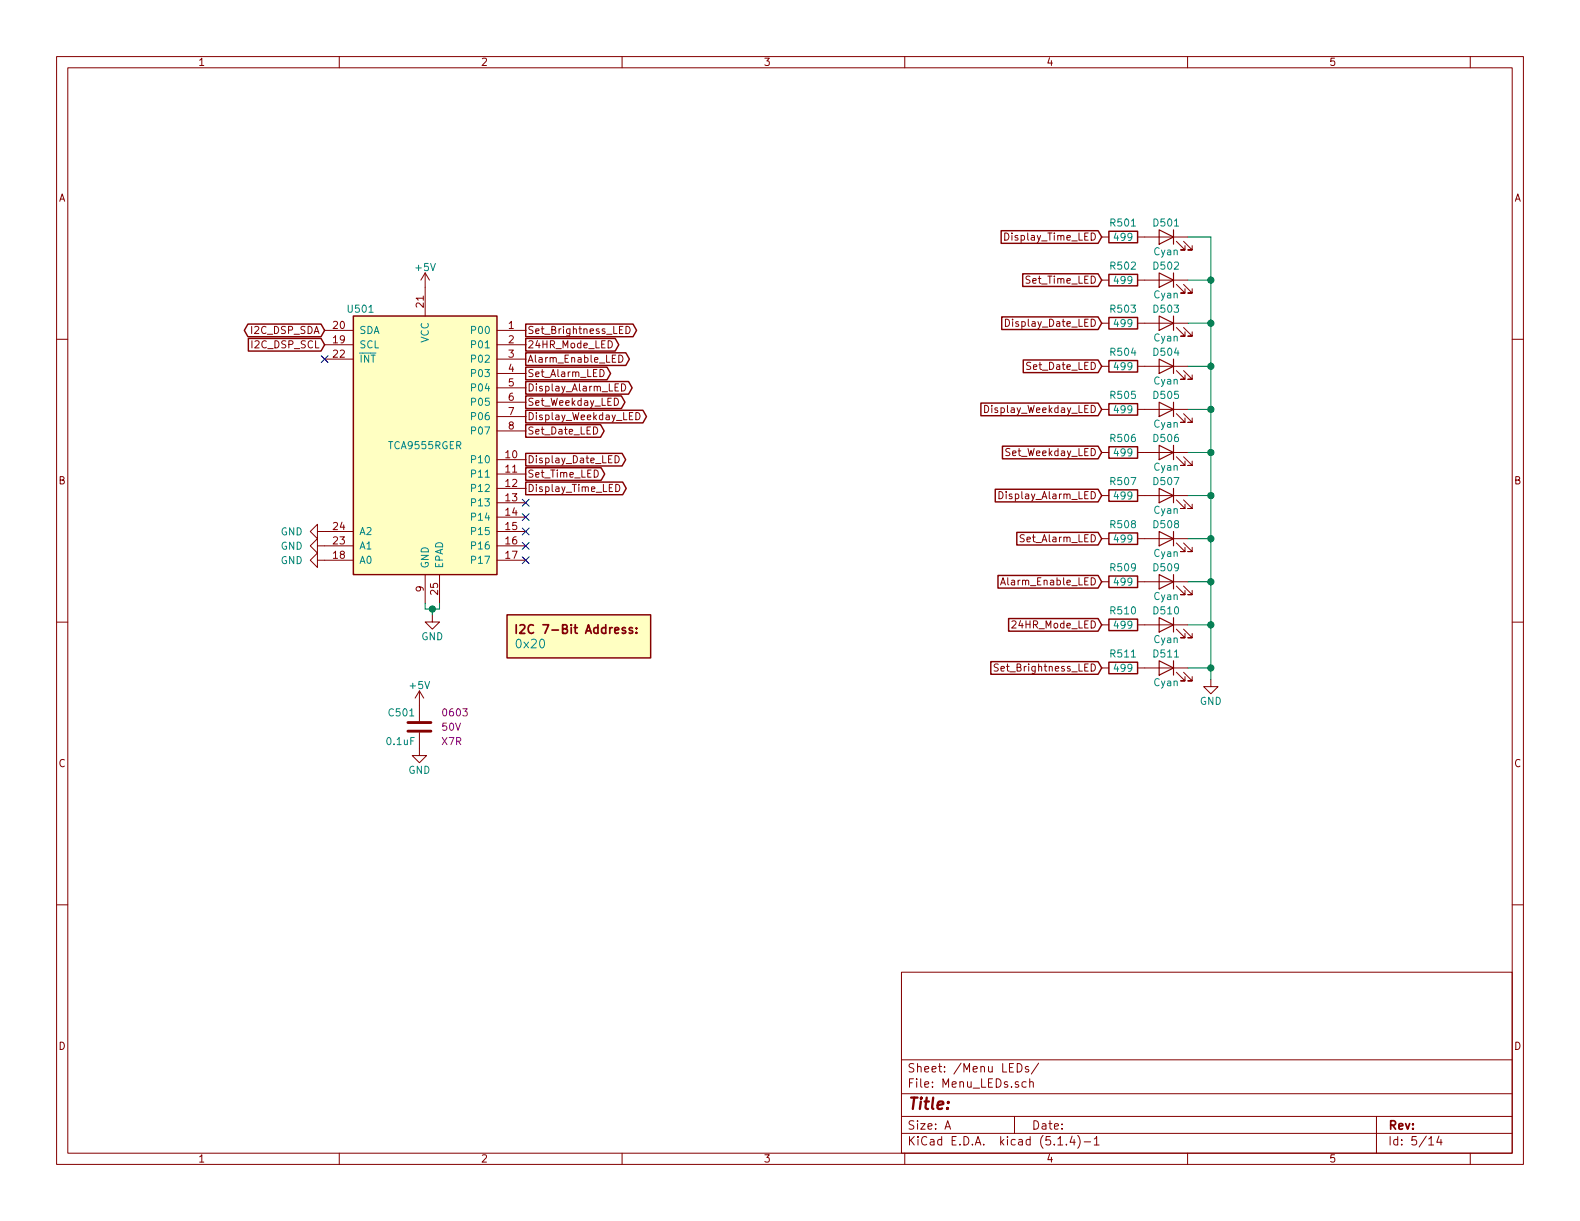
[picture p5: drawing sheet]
EESchema Schematic File Version 4
LIBS:IV-6_Display_Board-cache
EELAYER 30 0
EELAYER END
$Descr A 11000 8500
encoding utf-8
Sheet 5 14
Title ""
Date ""
Rev ""
Comp ""
Comment1 ""
Comment2 ""
Comment3 ""
Comment4 ""
$EndDescr
$Comp
L Interface_Expansion:TCA9555RGER U501
U 1 1
P 2960 3100
F 0 "U501" H 2510 4050 50  0000 C CNN
F 1 "TCA9555RGER" H 2960 3100 50  0000 C CNN
F 2 "Package_DFN_QFN:QFN-24-1EP_4x4mm_P0.5mm_EP2.6x2.6mm" H 4160 2100 50  0001 C CNN
F 3 "http://www.ti.com/lit/ds/symlink/tca9555.pdf" H 2460 4000 50  0001 C CNN
F 4 "296-44537-1-ND" H 2960 3100 50  0001 C CNN "Digi-Key PN"
	1    2960 3100
	1    0    0    -1  
$EndComp
$Comp
L power:+5V #PWR0506
U 1 1
P 2960 2000
F 0 "#PWR0506" H 2960 1850 50  0001 C CNN
F 1 "+5V" H 2960 2140 50  0000 C CNN
F 2 "" H 2960 2000 50  0001 C CNN
F 3 "" H 2960 2000 50  0001 C CNN
	1    2960 2000
	1    0    0    -1  
$EndComp
$Comp
L power:GND #PWR0507
U 1 1
P 3010 4280
F 0 "#PWR0507" H 3010 4030 50  0001 C CNN
F 1 "GND" H 3010 4130 50  0000 C CNN
F 2 "" H 3010 4280 50  0001 C CNN
F 3 "" H 3010 4280 50  0001 C CNN
	1    3010 4280
	1    0    0    -1  
$EndComp
Wire Wire Line
	3010 4280 3010 4240
Wire Wire Line
	3010 4240 2960 4240
Wire Wire Line
	2960 4240 2960 4200
Wire Wire Line
	3010 4240 3060 4240
Wire Wire Line
	3060 4240 3060 4200
Connection ~ 3010 4240
NoConn ~ 2260 2500
Text GLabel 2260 2300 0    50   BiDi ~ 0
I2C_DSP_SDA
Text GLabel 2260 2400 0    50   Input ~ 0
I2C_DSP_SCL
Text GLabel 3660 2400 2    50   Output ~ 0
24HR_Mode_LED
Text GLabel 3660 3400 2    50   Output ~ 0
Display_Time_LED
Text GLabel 3660 3200 2    50   Output ~ 0
Display_Date_LED
Text GLabel 3660 2700 2    50   Output ~ 0
Display_Alarm_LED
Text GLabel 3660 3300 2    50   Output ~ 0
Set_Time_LED
Text GLabel 3660 3000 2    50   Output ~ 0
Set_Date_LED
Text GLabel 3660 2600 2    50   Output ~ 0
Set_Alarm_LED
Text GLabel 3660 2900 2    50   Output ~ 0
Display_Weekday_LED
Text GLabel 3660 2800 2    50   Output ~ 0
Set_Weekday_LED
$Comp
L Custom_Library:I2C_Address DOC501
U 1 1
P 4030 4480
F 0 "DOC501" H 4030 4730 60  0001 C CNN
F 1 "0x20" H 3580 4480 60  0000 L CNN
F 2 "" H 4030 4830 60  0001 C CNN
F 3 "" H 4030 4830 60  0001 C CNN
	1    4030 4480
	1    0    0    -1  
$EndComp
Text GLabel 3660 2500 2    50   Output ~ 0
Alarm_Enable_LED
$Comp
L Custom_Library:C_Custom C?
U 1 1
P 2920 5060
AR Path="/5C1D5CD8/5E25E93E" Ref="C?"  Part="1" 
AR Path="/5C1D5CCA/5E25E93E" Ref="C?"  Part="1" 
AR Path="/5C26E09A/5E25E93E" Ref="C?"  Part="1" 
AR Path="/5D739492/5E25E93E" Ref="C?"  Part="1" 
AR Path="/5E28CFDF/5E25E93E" Ref="C?"  Part="1" 
AR Path="/5E36CE18/5E25E93E" Ref="C?"  Part="1" 
AR Path="/5E3C80C8/5E25E93E" Ref="C?"  Part="1" 
AR Path="/5E3C97B4/5E25E93E" Ref="C?"  Part="1" 
AR Path="/5E0A7959/5E25E93E" Ref="C501"  Part="1" 
F 0 "C501" H 2945 5160 50  0000 L CNN
F 1 "0.1uF" H 2945 4960 50  0000 L CNN
F 2 "Capacitors_SMD:C_0603" H 2958 4910 50  0001 C CNN
F 3 "" H 2945 5160 50  0001 C CNN
F 4 "311-1344-1-ND" H 3345 5560 60  0001 C CNN "Digi-Key PN"
F 5 "0603" H 2770 5160 50  0000 R CNN "display_footprint"
F 6 "50V" H 2770 5060 50  0000 R CNN "Voltage"
F 7 "X7R" H 2770 4960 50  0000 R CNN "Dielectric"
	1    2920 5060
	-1   0    0    -1  
$EndComp
$Comp
L power:GND #PWR?
U 1 1
P 2920 5210
AR Path="/5E28CFDF/5E25E944" Ref="#PWR?"  Part="1" 
AR Path="/5E36CE18/5E25E944" Ref="#PWR?"  Part="1" 
AR Path="/5E3C80C8/5E25E944" Ref="#PWR?"  Part="1" 
AR Path="/5E3C97B4/5E25E944" Ref="#PWR?"  Part="1" 
AR Path="/5E0A7959/5E25E944" Ref="#PWR0505"  Part="1" 
F 0 "#PWR0505" H 2920 4960 50  0001 C CNN
F 1 "GND" H 2920 5060 50  0000 C CNN
F 2 "" H 2920 5210 50  0001 C CNN
F 3 "" H 2920 5210 50  0001 C CNN
	1    2920 5210
	1    0    0    -1  
$EndComp
$Comp
L power:+5V #PWR0504
U 1 1
P 2920 4910
F 0 "#PWR0504" H 2920 4760 50  0001 C CNN
F 1 "+5V" H 2920 5050 50  0000 C CNN
F 2 "" H 2920 4910 50  0001 C CNN
F 3 "" H 2920 4910 50  0001 C CNN
	1    2920 4910
	1    0    0    -1  
$EndComp
$Comp
L power:GND #PWR0503
U 1 1
P 2260 3900
F 0 "#PWR0503" H 2260 3650 50  0001 C CNN
F 1 "GND" V 2260 3750 50  0000 R CNN
F 2 "" H 2260 3900 50  0001 C CNN
F 3 "" H 2260 3900 50  0001 C CNN
	1    2260 3900
	0    1    1    0   
$EndComp
$Comp
L power:GND #PWR0502
U 1 1
P 2260 3800
F 0 "#PWR0502" H 2260 3550 50  0001 C CNN
F 1 "GND" V 2260 3650 50  0000 R CNN
F 2 "" H 2260 3800 50  0001 C CNN
F 3 "" H 2260 3800 50  0001 C CNN
	1    2260 3800
	0    1    1    0   
$EndComp
$Comp
L power:GND #PWR0501
U 1 1
P 2260 3700
F 0 "#PWR0501" H 2260 3450 50  0001 C CNN
F 1 "GND" V 2260 3550 50  0000 R CNN
F 2 "" H 2260 3700 50  0001 C CNN
F 3 "" H 2260 3700 50  0001 C CNN
	1    2260 3700
	0    1    1    0   
$EndComp
$Comp
L Device:LED D501
U 1 1
P 8120 1650
F 0 "D501" H 8120 1750 50  0000 C CNN
F 1 "Cyan" H 8120 1550 50  0000 C CNN
F 2 "LEDs:LED_0603" H 8120 1650 50  0001 C CNN
F 3 "~" H 8120 1650 50  0001 C CNN
F 4 "754-2180-1-ND" H 8120 1650 50  0001 C CNN "Digi-Key PN"
	1    8120 1650
	-1   0    0    -1  
$EndComp
$Comp
L Custom_Library:R_Custom R?
U 1 1
P 7820 1650
AR Path="/5C3165D8/5E2B4E05" Ref="R?"  Part="1" 
AR Path="/5C26E09A/5E2B4E05" Ref="R?"  Part="1" 
AR Path="/5D739492/5E2B4E05" Ref="R?"  Part="1" 
AR Path="/5E28CFDF/5E2B4E05" Ref="R?"  Part="1" 
AR Path="/5E36CE18/5E2B4E05" Ref="R?"  Part="1" 
AR Path="/5E3C80C8/5E2B4E05" Ref="R?"  Part="1" 
AR Path="/5E3C97B4/5E2B4E05" Ref="R?"  Part="1" 
AR Path="/5E3CBFDA/5E2B4E05" Ref="R?"  Part="1" 
AR Path="/5E0A7959/5E2B4E05" Ref="R501"  Part="1" 
F 0 "R501" V 7720 1650 50  0000 C CNN
F 1 "499" V 7820 1650 50  0000 C CNN
F 2 "Resistors_SMD:R_0603" H 7820 1650 50  0001 C CNN
F 3 "" H 7820 1650 50  0001 C CNN
F 4 "P499HCT-ND" H 8120 2050 60  0001 C CNN "Digi-Key PN"
F 5 "0603" V 7920 1650 50  0001 C CNN "display_footprint"
F 6 "1%" V 8020 1650 50  0001 C CNN "Tolerance"
F 7 "1/10W" V 8120 1650 50  0001 C CNN "Wattage"
	1    7820 1650
	0    -1   1    0   
$EndComp
$Comp
L Device:LED D502
U 1 1
P 8120 1950
F 0 "D502" H 8120 2050 50  0000 C CNN
F 1 "Cyan" H 8120 1850 50  0000 C CNN
F 2 "LEDs:LED_0603" H 8120 1950 50  0001 C CNN
F 3 "~" H 8120 1950 50  0001 C CNN
F 4 "754-2180-1-ND" H 8120 1950 50  0001 C CNN "Digi-Key PN"
	1    8120 1950
	-1   0    0    -1  
$EndComp
$Comp
L Custom_Library:R_Custom R?
U 1 1
P 7820 1950
AR Path="/5C3165D8/5E2B6839" Ref="R?"  Part="1" 
AR Path="/5C26E09A/5E2B6839" Ref="R?"  Part="1" 
AR Path="/5D739492/5E2B6839" Ref="R?"  Part="1" 
AR Path="/5E28CFDF/5E2B6839" Ref="R?"  Part="1" 
AR Path="/5E36CE18/5E2B6839" Ref="R?"  Part="1" 
AR Path="/5E3C80C8/5E2B6839" Ref="R?"  Part="1" 
AR Path="/5E3C97B4/5E2B6839" Ref="R?"  Part="1" 
AR Path="/5E3CBFDA/5E2B6839" Ref="R?"  Part="1" 
AR Path="/5E0A7959/5E2B6839" Ref="R502"  Part="1" 
F 0 "R502" V 7720 1950 50  0000 C CNN
F 1 "499" V 7820 1950 50  0000 C CNN
F 2 "Resistors_SMD:R_0603" H 7820 1950 50  0001 C CNN
F 3 "" H 7820 1950 50  0001 C CNN
F 4 "P499HCT-ND" H 8120 2350 60  0001 C CNN "Digi-Key PN"
F 5 "0603" V 7920 1950 50  0001 C CNN "display_footprint"
F 6 "1%" V 8020 1950 50  0001 C CNN "Tolerance"
F 7 "1/10W" V 8120 1950 50  0001 C CNN "Wattage"
	1    7820 1950
	0    -1   1    0   
$EndComp
$Comp
L Device:LED D503
U 1 1
P 8120 2250
F 0 "D503" H 8120 2350 50  0000 C CNN
F 1 "Cyan" H 8120 2150 50  0000 C CNN
F 2 "LEDs:LED_0603" H 8120 2250 50  0001 C CNN
F 3 "~" H 8120 2250 50  0001 C CNN
F 4 "754-2180-1-ND" H 8120 2250 50  0001 C CNN "Digi-Key PN"
	1    8120 2250
	-1   0    0    -1  
$EndComp
$Comp
L Custom_Library:R_Custom R?
U 1 1
P 7820 2250
AR Path="/5C3165D8/5E2B73C1" Ref="R?"  Part="1" 
AR Path="/5C26E09A/5E2B73C1" Ref="R?"  Part="1" 
AR Path="/5D739492/5E2B73C1" Ref="R?"  Part="1" 
AR Path="/5E28CFDF/5E2B73C1" Ref="R?"  Part="1" 
AR Path="/5E36CE18/5E2B73C1" Ref="R?"  Part="1" 
AR Path="/5E3C80C8/5E2B73C1" Ref="R?"  Part="1" 
AR Path="/5E3C97B4/5E2B73C1" Ref="R?"  Part="1" 
AR Path="/5E3CBFDA/5E2B73C1" Ref="R?"  Part="1" 
AR Path="/5E0A7959/5E2B73C1" Ref="R503"  Part="1" 
F 0 "R503" V 7720 2250 50  0000 C CNN
F 1 "499" V 7820 2250 50  0000 C CNN
F 2 "Resistors_SMD:R_0603" H 7820 2250 50  0001 C CNN
F 3 "" H 7820 2250 50  0001 C CNN
F 4 "P499HCT-ND" H 8120 2650 60  0001 C CNN "Digi-Key PN"
F 5 "0603" V 7920 2250 50  0001 C CNN "display_footprint"
F 6 "1%" V 8020 2250 50  0001 C CNN "Tolerance"
F 7 "1/10W" V 8120 2250 50  0001 C CNN "Wattage"
	1    7820 2250
	0    -1   1    0   
$EndComp
$Comp
L Device:LED D504
U 1 1
P 8120 2550
F 0 "D504" H 8120 2650 50  0000 C CNN
F 1 "Cyan" H 8120 2450 50  0000 C CNN
F 2 "LEDs:LED_0603" H 8120 2550 50  0001 C CNN
F 3 "~" H 8120 2550 50  0001 C CNN
F 4 "754-2180-1-ND" H 8120 2550 50  0001 C CNN "Digi-Key PN"
	1    8120 2550
	-1   0    0    -1  
$EndComp
$Comp
L Custom_Library:R_Custom R?
U 1 1
P 7820 2550
AR Path="/5C3165D8/5E2B73D9" Ref="R?"  Part="1" 
AR Path="/5C26E09A/5E2B73D9" Ref="R?"  Part="1" 
AR Path="/5D739492/5E2B73D9" Ref="R?"  Part="1" 
AR Path="/5E28CFDF/5E2B73D9" Ref="R?"  Part="1" 
AR Path="/5E36CE18/5E2B73D9" Ref="R?"  Part="1" 
AR Path="/5E3C80C8/5E2B73D9" Ref="R?"  Part="1" 
AR Path="/5E3C97B4/5E2B73D9" Ref="R?"  Part="1" 
AR Path="/5E3CBFDA/5E2B73D9" Ref="R?"  Part="1" 
AR Path="/5E0A7959/5E2B73D9" Ref="R504"  Part="1" 
F 0 "R504" V 7720 2550 50  0000 C CNN
F 1 "499" V 7820 2550 50  0000 C CNN
F 2 "Resistors_SMD:R_0603" H 7820 2550 50  0001 C CNN
F 3 "" H 7820 2550 50  0001 C CNN
F 4 "P499HCT-ND" H 8120 2950 60  0001 C CNN "Digi-Key PN"
F 5 "0603" V 7920 2550 50  0001 C CNN "display_footprint"
F 6 "1%" V 8020 2550 50  0001 C CNN "Tolerance"
F 7 "1/10W" V 8120 2550 50  0001 C CNN "Wattage"
	1    7820 2550
	0    -1   1    0   
$EndComp
$Comp
L Device:LED D505
U 1 1
P 8120 2850
F 0 "D505" H 8120 2950 50  0000 C CNN
F 1 "Cyan" H 8120 2750 50  0000 C CNN
F 2 "LEDs:LED_0603" H 8120 2850 50  0001 C CNN
F 3 "~" H 8120 2850 50  0001 C CNN
F 4 "754-2180-1-ND" H 8120 2850 50  0001 C CNN "Digi-Key PN"
	1    8120 2850
	-1   0    0    -1  
$EndComp
$Comp
L Custom_Library:R_Custom R?
U 1 1
P 7820 2850
AR Path="/5C3165D8/5E2B9839" Ref="R?"  Part="1" 
AR Path="/5C26E09A/5E2B9839" Ref="R?"  Part="1" 
AR Path="/5D739492/5E2B9839" Ref="R?"  Part="1" 
AR Path="/5E28CFDF/5E2B9839" Ref="R?"  Part="1" 
AR Path="/5E36CE18/5E2B9839" Ref="R?"  Part="1" 
AR Path="/5E3C80C8/5E2B9839" Ref="R?"  Part="1" 
AR Path="/5E3C97B4/5E2B9839" Ref="R?"  Part="1" 
AR Path="/5E3CBFDA/5E2B9839" Ref="R?"  Part="1" 
AR Path="/5E0A7959/5E2B9839" Ref="R505"  Part="1" 
F 0 "R505" V 7720 2850 50  0000 C CNN
F 1 "499" V 7820 2850 50  0000 C CNN
F 2 "Resistors_SMD:R_0603" H 7820 2850 50  0001 C CNN
F 3 "" H 7820 2850 50  0001 C CNN
F 4 "P499HCT-ND" H 8120 3250 60  0001 C CNN "Digi-Key PN"
F 5 "0603" V 7920 2850 50  0001 C CNN "display_footprint"
F 6 "1%" V 8020 2850 50  0001 C CNN "Tolerance"
F 7 "1/10W" V 8120 2850 50  0001 C CNN "Wattage"
	1    7820 2850
	0    -1   1    0   
$EndComp
$Comp
L Device:LED D506
U 1 1
P 8120 3150
F 0 "D506" H 8120 3250 50  0000 C CNN
F 1 "Cyan" H 8120 3050 50  0000 C CNN
F 2 "LEDs:LED_0603" H 8120 3150 50  0001 C CNN
F 3 "~" H 8120 3150 50  0001 C CNN
F 4 "754-2180-1-ND" H 8120 3150 50  0001 C CNN "Digi-Key PN"
	1    8120 3150
	-1   0    0    -1  
$EndComp
$Comp
L Custom_Library:R_Custom R?
U 1 1
P 7820 3150
AR Path="/5C3165D8/5E2B9851" Ref="R?"  Part="1" 
AR Path="/5C26E09A/5E2B9851" Ref="R?"  Part="1" 
AR Path="/5D739492/5E2B9851" Ref="R?"  Part="1" 
AR Path="/5E28CFDF/5E2B9851" Ref="R?"  Part="1" 
AR Path="/5E36CE18/5E2B9851" Ref="R?"  Part="1" 
AR Path="/5E3C80C8/5E2B9851" Ref="R?"  Part="1" 
AR Path="/5E3C97B4/5E2B9851" Ref="R?"  Part="1" 
AR Path="/5E3CBFDA/5E2B9851" Ref="R?"  Part="1" 
AR Path="/5E0A7959/5E2B9851" Ref="R506"  Part="1" 
F 0 "R506" V 7720 3150 50  0000 C CNN
F 1 "499" V 7820 3150 50  0000 C CNN
F 2 "Resistors_SMD:R_0603" H 7820 3150 50  0001 C CNN
F 3 "" H 7820 3150 50  0001 C CNN
F 4 "P499HCT-ND" H 8120 3550 60  0001 C CNN "Digi-Key PN"
F 5 "0603" V 7920 3150 50  0001 C CNN "display_footprint"
F 6 "1%" V 8020 3150 50  0001 C CNN "Tolerance"
F 7 "1/10W" V 8120 3150 50  0001 C CNN "Wattage"
	1    7820 3150
	0    -1   1    0   
$EndComp
$Comp
L Device:LED D507
U 1 1
P 8120 3450
F 0 "D507" H 8120 3550 50  0000 C CNN
F 1 "Cyan" H 8120 3350 50  0000 C CNN
F 2 "LEDs:LED_0603" H 8120 3450 50  0001 C CNN
F 3 "~" H 8120 3450 50  0001 C CNN
F 4 "754-2180-1-ND" H 8120 3450 50  0001 C CNN "Digi-Key PN"
	1    8120 3450
	-1   0    0    -1  
$EndComp
$Comp
L Custom_Library:R_Custom R?
U 1 1
P 7820 3450
AR Path="/5C3165D8/5E2B9869" Ref="R?"  Part="1" 
AR Path="/5C26E09A/5E2B9869" Ref="R?"  Part="1" 
AR Path="/5D739492/5E2B9869" Ref="R?"  Part="1" 
AR Path="/5E28CFDF/5E2B9869" Ref="R?"  Part="1" 
AR Path="/5E36CE18/5E2B9869" Ref="R?"  Part="1" 
AR Path="/5E3C80C8/5E2B9869" Ref="R?"  Part="1" 
AR Path="/5E3C97B4/5E2B9869" Ref="R?"  Part="1" 
AR Path="/5E3CBFDA/5E2B9869" Ref="R?"  Part="1" 
AR Path="/5E0A7959/5E2B9869" Ref="R507"  Part="1" 
F 0 "R507" V 7720 3450 50  0000 C CNN
F 1 "499" V 7820 3450 50  0000 C CNN
F 2 "Resistors_SMD:R_0603" H 7820 3450 50  0001 C CNN
F 3 "" H 7820 3450 50  0001 C CNN
F 4 "P499HCT-ND" H 8120 3850 60  0001 C CNN "Digi-Key PN"
F 5 "0603" V 7920 3450 50  0001 C CNN "display_footprint"
F 6 "1%" V 8020 3450 50  0001 C CNN "Tolerance"
F 7 "1/10W" V 8120 3450 50  0001 C CNN "Wattage"
	1    7820 3450
	0    -1   1    0   
$EndComp
$Comp
L Device:LED D508
U 1 1
P 8120 3750
F 0 "D508" H 8120 3850 50  0000 C CNN
F 1 "Cyan" H 8120 3650 50  0000 C CNN
F 2 "LEDs:LED_0603" H 8120 3750 50  0001 C CNN
F 3 "~" H 8120 3750 50  0001 C CNN
F 4 "754-2180-1-ND" H 8120 3750 50  0001 C CNN "Digi-Key PN"
	1    8120 3750
	-1   0    0    -1  
$EndComp
$Comp
L Custom_Library:R_Custom R?
U 1 1
P 7820 3750
AR Path="/5C3165D8/5E2B9881" Ref="R?"  Part="1" 
AR Path="/5C26E09A/5E2B9881" Ref="R?"  Part="1" 
AR Path="/5D739492/5E2B9881" Ref="R?"  Part="1" 
AR Path="/5E28CFDF/5E2B9881" Ref="R?"  Part="1" 
AR Path="/5E36CE18/5E2B9881" Ref="R?"  Part="1" 
AR Path="/5E3C80C8/5E2B9881" Ref="R?"  Part="1" 
AR Path="/5E3C97B4/5E2B9881" Ref="R?"  Part="1" 
AR Path="/5E3CBFDA/5E2B9881" Ref="R?"  Part="1" 
AR Path="/5E0A7959/5E2B9881" Ref="R508"  Part="1" 
F 0 "R508" V 7720 3750 50  0000 C CNN
F 1 "499" V 7820 3750 50  0000 C CNN
F 2 "Resistors_SMD:R_0603" H 7820 3750 50  0001 C CNN
F 3 "" H 7820 3750 50  0001 C CNN
F 4 "P499HCT-ND" H 8120 4150 60  0001 C CNN "Digi-Key PN"
F 5 "0603" V 7920 3750 50  0001 C CNN "display_footprint"
F 6 "1%" V 8020 3750 50  0001 C CNN "Tolerance"
F 7 "1/10W" V 8120 3750 50  0001 C CNN "Wattage"
	1    7820 3750
	0    -1   1    0   
$EndComp
$Comp
L Device:LED D509
U 1 1
P 8120 4050
F 0 "D509" H 8120 4150 50  0000 C CNN
F 1 "Cyan" H 8120 3950 50  0000 C CNN
F 2 "LEDs:LED_0603" H 8120 4050 50  0001 C CNN
F 3 "~" H 8120 4050 50  0001 C CNN
F 4 "754-2180-1-ND" H 8120 4050 50  0001 C CNN "Digi-Key PN"
	1    8120 4050
	-1   0    0    -1  
$EndComp
$Comp
L Custom_Library:R_Custom R?
U 1 1
P 7820 4050
AR Path="/5C3165D8/5E2BC163" Ref="R?"  Part="1" 
AR Path="/5C26E09A/5E2BC163" Ref="R?"  Part="1" 
AR Path="/5D739492/5E2BC163" Ref="R?"  Part="1" 
AR Path="/5E28CFDF/5E2BC163" Ref="R?"  Part="1" 
AR Path="/5E36CE18/5E2BC163" Ref="R?"  Part="1" 
AR Path="/5E3C80C8/5E2BC163" Ref="R?"  Part="1" 
AR Path="/5E3C97B4/5E2BC163" Ref="R?"  Part="1" 
AR Path="/5E3CBFDA/5E2BC163" Ref="R?"  Part="1" 
AR Path="/5E0A7959/5E2BC163" Ref="R509"  Part="1" 
F 0 "R509" V 7720 4050 50  0000 C CNN
F 1 "499" V 7820 4050 50  0000 C CNN
F 2 "Resistors_SMD:R_0603" H 7820 4050 50  0001 C CNN
F 3 "" H 7820 4050 50  0001 C CNN
F 4 "P499HCT-ND" H 8120 4450 60  0001 C CNN "Digi-Key PN"
F 5 "0603" V 7920 4050 50  0001 C CNN "display_footprint"
F 6 "1%" V 8020 4050 50  0001 C CNN "Tolerance"
F 7 "1/10W" V 8120 4050 50  0001 C CNN "Wattage"
	1    7820 4050
	0    -1   1    0   
$EndComp
$Comp
L Device:LED D510
U 1 1
P 8120 4350
F 0 "D510" H 8120 4450 50  0000 C CNN
F 1 "Cyan" H 8120 4250 50  0000 C CNN
F 2 "LEDs:LED_0603" H 8120 4350 50  0001 C CNN
F 3 "~" H 8120 4350 50  0001 C CNN
F 4 "754-2180-1-ND" H 8120 4350 50  0001 C CNN "Digi-Key PN"
	1    8120 4350
	-1   0    0    -1  
$EndComp
$Comp
L Custom_Library:R_Custom R?
U 1 1
P 7820 4350
AR Path="/5C3165D8/5E2BC17B" Ref="R?"  Part="1" 
AR Path="/5C26E09A/5E2BC17B" Ref="R?"  Part="1" 
AR Path="/5D739492/5E2BC17B" Ref="R?"  Part="1" 
AR Path="/5E28CFDF/5E2BC17B" Ref="R?"  Part="1" 
AR Path="/5E36CE18/5E2BC17B" Ref="R?"  Part="1" 
AR Path="/5E3C80C8/5E2BC17B" Ref="R?"  Part="1" 
AR Path="/5E3C97B4/5E2BC17B" Ref="R?"  Part="1" 
AR Path="/5E3CBFDA/5E2BC17B" Ref="R?"  Part="1" 
AR Path="/5E0A7959/5E2BC17B" Ref="R510"  Part="1" 
F 0 "R510" V 7720 4350 50  0000 C CNN
F 1 "499" V 7820 4350 50  0000 C CNN
F 2 "Resistors_SMD:R_0603" H 7820 4350 50  0001 C CNN
F 3 "" H 7820 4350 50  0001 C CNN
F 4 "P499HCT-ND" H 8120 4750 60  0001 C CNN "Digi-Key PN"
F 5 "0603" V 7920 4350 50  0001 C CNN "display_footprint"
F 6 "1%" V 8020 4350 50  0001 C CNN "Tolerance"
F 7 "1/10W" V 8120 4350 50  0001 C CNN "Wattage"
	1    7820 4350
	0    -1   1    0   
$EndComp
Wire Wire Line
	8430 1650 8270 1650
Wire Wire Line
	8270 1950 8430 1950
Connection ~ 8430 1950
Wire Wire Line
	8430 1950 8430 1650
Wire Wire Line
	8430 2250 8270 2250
Wire Wire Line
	8270 2550 8430 2550
Connection ~ 8430 2250
Wire Wire Line
	8430 2250 8430 1950
Connection ~ 8430 2550
Wire Wire Line
	8430 2550 8430 2250
Wire Wire Line
	8430 2850 8270 2850
Wire Wire Line
	8270 3150 8430 3150
Wire Wire Line
	8430 3450 8270 3450
Wire Wire Line
	8270 3750 8430 3750
Connection ~ 8430 2850
Wire Wire Line
	8430 2850 8430 2550
Connection ~ 8430 3150
Wire Wire Line
	8430 3150 8430 2850
Connection ~ 8430 3450
Wire Wire Line
	8430 3450 8430 3150
Connection ~ 8430 3750
Wire Wire Line
	8430 3750 8430 3450
Wire Wire Line
	8430 4050 8270 4050
Wire Wire Line
	8270 4350 8430 4350
Connection ~ 8430 4050
Wire Wire Line
	8430 4050 8430 3750
Wire Wire Line
	8430 4350 8430 4050
Text GLabel 7670 4350 0    50   Input ~ 0
24HR_Mode_LED
Text GLabel 7670 1650 0    50   Input ~ 0
Display_Time_LED
Text GLabel 7670 2250 0    50   Input ~ 0
Display_Date_LED
Text GLabel 7670 3450 0    50   Input ~ 0
Display_Alarm_LED
Text GLabel 7670 1950 0    50   Input ~ 0
Set_Time_LED
Text GLabel 7670 2550 0    50   Input ~ 0
Set_Date_LED
Text GLabel 7670 3750 0    50   Input ~ 0
Set_Alarm_LED
Text GLabel 7670 2850 0    50   Input ~ 0
Display_Weekday_LED
Text GLabel 7670 3150 0    50   Input ~ 0
Set_Weekday_LED
Text GLabel 7670 4050 0    50   Input ~ 0
Alarm_Enable_LED
Text GLabel 3660 2300 2    50   Output ~ 0
Set_Brightness_LED
$Comp
L Device:LED D511
U 1 1
P 8120 4650
F 0 "D511" H 8120 4750 50  0000 C CNN
F 1 "Cyan" H 8120 4550 50  0000 C CNN
F 2 "LEDs:LED_0603" H 8120 4650 50  0001 C CNN
F 3 "~" H 8120 4650 50  0001 C CNN
F 4 "754-2180-1-ND" H 8120 4650 50  0001 C CNN "Digi-Key PN"
	1    8120 4650
	-1   0    0    -1  
$EndComp
$Comp
L Custom_Library:R_Custom R?
U 1 1
P 7820 4650
AR Path="/5C3165D8/5E541D61" Ref="R?"  Part="1" 
AR Path="/5C26E09A/5E541D61" Ref="R?"  Part="1" 
AR Path="/5D739492/5E541D61" Ref="R?"  Part="1" 
AR Path="/5E28CFDF/5E541D61" Ref="R?"  Part="1" 
AR Path="/5E36CE18/5E541D61" Ref="R?"  Part="1" 
AR Path="/5E3C80C8/5E541D61" Ref="R?"  Part="1" 
AR Path="/5E3C97B4/5E541D61" Ref="R?"  Part="1" 
AR Path="/5E3CBFDA/5E541D61" Ref="R?"  Part="1" 
AR Path="/5E0A7959/5E541D61" Ref="R511"  Part="1" 
F 0 "R511" V 7720 4650 50  0000 C CNN
F 1 "499" V 7820 4650 50  0000 C CNN
F 2 "Resistors_SMD:R_0603" H 7820 4650 50  0001 C CNN
F 3 "" H 7820 4650 50  0001 C CNN
F 4 "P499HCT-ND" H 8120 5050 60  0001 C CNN "Digi-Key PN"
F 5 "0603" V 7920 4650 50  0001 C CNN "display_footprint"
F 6 "1%" V 8020 4650 50  0001 C CNN "Tolerance"
F 7 "1/10W" V 8120 4650 50  0001 C CNN "Wattage"
	1    7820 4650
	0    -1   1    0   
$EndComp
Wire Wire Line
	8270 4650 8430 4650
Wire Wire Line
	8430 4650 8430 4350
Connection ~ 8430 4350
Text GLabel 7670 4650 0    50   Input ~ 0
Set_Brightness_LED
$Comp
L power:GND #PWR0508
U 1 1
P 8430 4730
F 0 "#PWR0508" H 8430 4480 50  0001 C CNN
F 1 "GND" H 8430 4580 50  0000 C CNN
F 2 "" H 8430 4730 50  0001 C CNN
F 3 "" H 8430 4730 50  0001 C CNN
	1    8430 4730
	1    0    0    -1  
$EndComp
Wire Wire Line
	8430 4730 8430 4650
Connection ~ 8430 4650
NoConn ~ 3660 3500
NoConn ~ 3660 3600
NoConn ~ 3660 3700
NoConn ~ 3660 3800
NoConn ~ 3660 3900
$EndSCHEMATC
